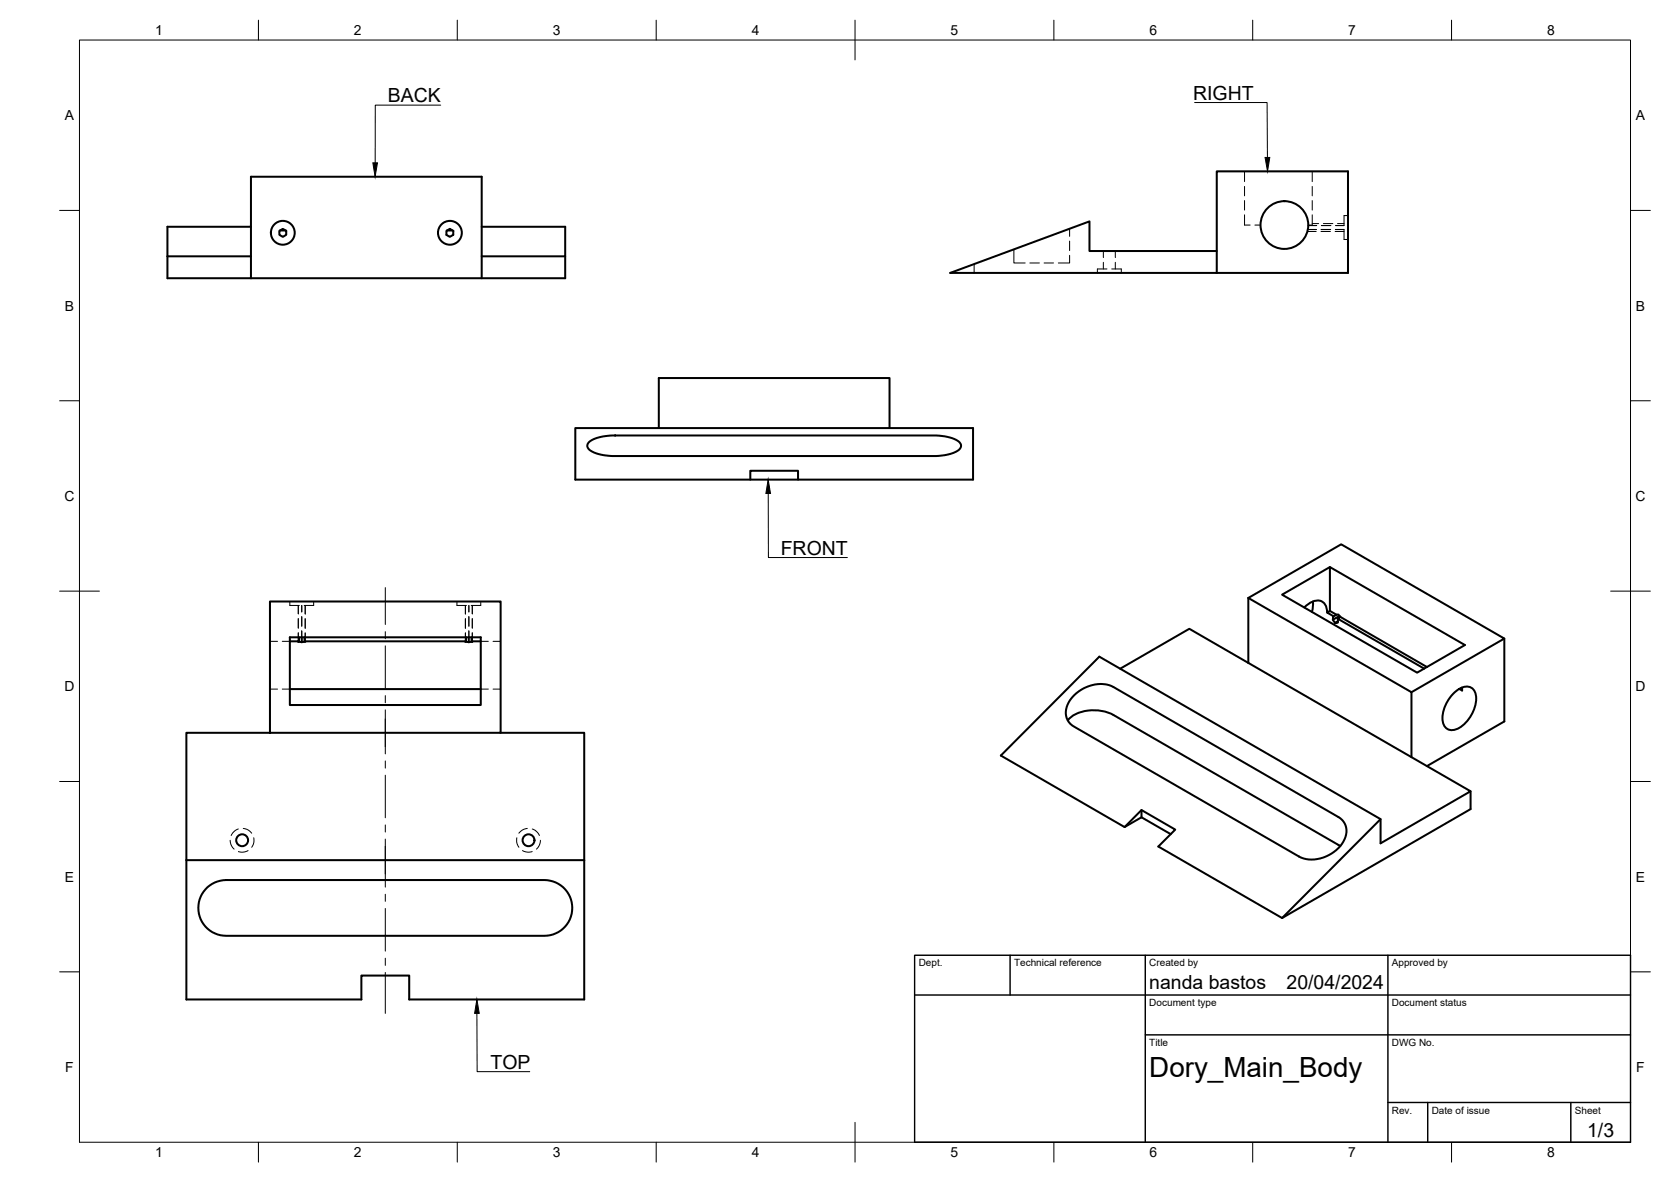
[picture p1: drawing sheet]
<svg xmlns="http://www.w3.org/2000/svg" width="420mm" height="297mm" viewBox="0 0 420 297" stroke-linecap="round" stroke-linejoin="round" font-family="sans-serif">
<!-- layer: Visible -->
<g fill="none" stroke="#000" stroke-width=".51">
<path d="M63.1 57h-21v12.9h100v-5.5M70.2 58l.9-.5 .9 .5v1l-.9 .5-.8-.5zM70.4 57.9h1.4M112.2 58l.9-.5 .9 .5v1l-.9 .5-.9-.5zM112.4 57.9h1.4M121.1 57h21v7.4h-21M42.1 64.4h21M63.1 69.9v-25.5h58v25.5M238.9 68.6l35-13v7.5h32v-20h33v25.5zM305.9 63.1v5.5M144.7 107.6h100v12.9h-100zM148 111.2a10 10 0 0 1 6.7-1.8h80a10 10 0 0 1 6.6 1.8 1.31 1.31 0 0 1-.6 2.1 12.1 12.1 0 0 1-6 1.3h-80a10 10 0 0 1-6.7-1.8l-.3-.8z"/>
<path d="M165.7 107.6v-12.6h58v12.6M188.7 120.5v-2.2h12v2.2M67.9 151.2h58v33h-58zM313.9 150.3l41 23.7v16.3M313.9 150.3l23.3-13.5 41 23.7-23.3 13.5M313.9 150.3v16.3M328 152.7a4.1 4.1 0 0 1 4.3-1.6 2.92 2.92 0 0 1 1.4 2.8M330.1 151.2v.9l-.2 1.7M334.4 142.5l-12 6.9 33.9 19.6 12-6.9-33.9-19.6v11l1.6 1 .5-.1 .5 .6M334.4 153.5l-.7 .4 1.6 1M335.1 155.8l.6 .8M336 154.5l-.8 .4-.1 .9 1.7-1"/>
<path d="M336.3 155.5l.1 .9-.7 .2 .7-.5M72.9 160.2h48v17h-48zM72.9 161.2h2.3M72.9 173.2h48M75 161.2v.1M75 161.3l.9 .1M75.2 160.2v1h-.2M75.9 160.2v1.2l.9-.1-.2-.1M76.6 160.2v1h40.6M117.2 160.2v1l-.2 .1 .9 .1M117.9 160.2v1.2l.8-.1M118.6 160.2v1h.2"/>
<path d="M118.6 161.2h2.3M118.7 161.2v.1M118.8 161.2l-.1 .1M270 174.8a9 9 0 0 1 10-2.2l56.5 32.7a4.4 4.4 0 0 1 .9 6.8 9.2 9.2 0 0 1-10.2 3.4l-57.2-32.9a4.4 4.4 0 0 1-.9-6.7zM313.9 166.6l55.9 32.2-22.7 13.1v-6l-70.7-40.9-24.7 24.9 31.1 17.9 4.2-2.4 7.4 4.2M313.9 166.6l-14.9-8.6-17.3 10M358.8 167.6l-21.8-12.6-.7 .5 21.8 12.5M365.6 174.1a3.8 3.8 0 0 1 4.6-1.1 4.5 4.5 0 0 1 .5 5.1 8.3 8.3 0 0 1-5.2 5.4 2.47 2.47 0 0 1-2.8-3 9.5 9.5 0 0 1 2.9-6.4zM366.9 173.1l.7 .4M367.6 172.8v.7M378.2 160.5v20.8l-19.4 11.2M67.9 184.2h-21v32"/>
<path d="M125.9 184.2h21v32M268.5 181a9.2 9.2 0 0 1 9.3-2.2l2.2 .9 57 32.9M369.8 198.8v4.5l-47.4 27.4-31.1-18 4.2-4.2-8.5-4.9-4.2 4.2M46.9 216.2v35h44v-6h12v6h44v-35M46.9 216.2h100M287 203.6v1.8M347.1 205.9l-24.7 24.8M52.2 223l1.8-1.2 1.4-.5 1.5-.1h80a7 7 0 0 1 7 7 7 7 0 0 1-7 7h-80a7 7 0 0 1-6.6-4.5 7 7 0 0 1 1.9-7.7z"/>
<circle cx="71.1" cy="58.5" r="3"/>
<circle cx="113.1" cy="58.5" r="3"/>
<circle cx="322.9" cy="56.6" r="6"/>
<circle cx="60.9" cy="211.2" r="1.49"/>
<circle cx="132.9" cy="211.2" r="1.49"/>
</g>
<!-- layer: Hidden -->
<g fill="none" stroke="#000" stroke-width=".25">
<path d="M268.9 57.5v1.9M312.9 54v2.6h1.4M312.9 43.1v2.5M312.9 46.8v2.4M312.9 50.4v2.4M315.5 56.6h1.4M328.7 58.2h2.2M328.8 57.7h2.2M328.9 56.7h2.2M329.9 56.2h1.7M329.9 54v2.6h-1M329.9 43.1v2.5"/>
<path d="M329.9 46.8v2.4M329.9 50.4v2.4M332.1 58.2h2.4M332.2 57.7h2.4M332.3 56.7h2.3M332.7 56.2h2.4M335.7 58.2h2.2M335.8 57.7h2.1M335.8 56.7h2.1M336.3 56.2h1.6M337.9 57.8v2.4h1M338.9 54.2h-1v2.4"/>
<path d="M244.9 66.4v2.2M254.9 62.7v3.4h2.9M259 66.1h2.3M262.5 66.1h2.4M268.9 64.2v1.9h-2.8M268.9 60.6v2.4M277.4 63.1v1.6M277.4 65.9v1.7M278.3 67.6h-2.4v1M279.5 67.6h2.4v1M280.4 63.1v1.6M280.4 65.9v1.7"/>
<path d="M72.9 151.2v1h2.4M75 152.2v2.1M75 155.5v2.3M75 159v2.2M75.9 152.2v1.6M75.9 155v2.4M75.9 158.5v1.7M76.7 152.2l.1 2.1M76.7 155.5l.1 2.4M76.7 159l.1 2.3M78.9 151.2v1h-2.4M114.9 151.2v1h2.4"/>
<path d="M117 152.2v2.1M117 155.5v2.4M117 159.1v2.2M117 155.5v2.3M117 159v2.2M117.9 152.2v1.6M117.9 155v2.4M117.9 158.5v1.7M118.7 152.2v2.1M118.7 155.5v2.3M118.7 159v2.2M120.9 151.2v1h-2.4"/>
<path d="M67.9 173.2h1.9M67.9 161.2h1.9M71 173.2h1.9M71 161.2h1.9M120.9 173.2h1.9M120.9 161.2h1.9M124 173.2h1.9M124 161.2h1.9M57.9 211.2l.3 1.4 .7 .8M59.9 208.3l-1.1 .7-.7 1M61.2 208.2l1.3 .4 .8 .8M62.4 213.7l-1.3 .5-1.2-.2"/>
<path d="M63.8 210.5v1.2l-.5 1.2M130 210.5l-.1 1.2 .6 1.2M131.4 213.7l1.3 .5 1.1-.2M132.6 208.2l-1.3 .4-.8 .8M133.8 208.3l1.1 .7 .7 1M135.9 211.2l-.4 1.4-.6 .8"/>
</g>
<!-- layer: BORDER -->
<g fill="none" stroke="#000" stroke-width=".25">
<path d="M20 10.1h390v276.9h-390zM65 5.1v5M115 5.1v5M165 5.1v5M215 5.1v10M265 5.1v5M315 5.1v5M365 5.1v5M15 52.9h5M410 52.9h5M15 100.7h5M410 100.7h5"/>
<path d="M15 148.6h10M405 148.6h10M15 196.4h5M410 196.4h5M15 244.2h5M410 244.2h5M65 287v5M115 287v5M165 287v5M215 282.1v9.9M265 287v5M315 287v5"/>
<path d="M365 287v5"/>
</g>
<!-- layer: TITLEBLOCK -->
<path d="M230 240.1h180v46.9h-180zM230 250h180M254 240.1v9.9M288 240.1v46.9M349 240.1v46.9M288 260.1h122M349 277.1h61M359 277.1v9.9M395 277.1v9.9" fill="none" stroke="#000" stroke-width=".36"/>
<!-- layer: Smart Centers -->
<g fill="none" stroke="#000" stroke-width=".25">
<path d="M96.9 147.7v9.2M96.9 158.7v1.8M96.9 162.3v10.7M96.9 174.8v1.8M96.9 178.4v11M96.9 191.2v1.8M96.9 194.8v10.7M96.9 207.3v1.8M96.9 210.9v12M96.9 224.7v1.8M96.9 228.3v10.7M96.9 240.8v1.8"/>
<path d="M96.9 244.4v10.3"/>
</g>
<!-- layer: Leaders -->
<path d="M318.1 39.6h1.2l-.6 3.5zM93.7 40.9h1.2l-.6 3.5zM193.1 120.5l.6 3.5h-1.1zM119.9 251.1l.6 3.6h-1.2z" fill="#000" stroke="#000" stroke-width=".25"/>
<path d="M110.8 26.4h-16.4l-.1 14.5M300.4 25.8h18.2l.1 13.8M193.2 124v16.1h19.9M119.9 254.7l.1 14.6h13.2" fill="none" stroke="#000" stroke-width=".25"/>
<text font-size="7" x="289" y="270.6">Dory_Main_Body</text>
<g font-size="4.9">
<text x="97.5" y="25.7">BACK</text>
<text x="300" y="25.1">RIGHT</text>
<text x="196.3" y="139.4">FRONT</text>
<text x="289" y="248.5">nanda bastos</text>
<text x="323.5" y="248.5">20/04/2024</text>
<text x="123.4" y="268.6">TOP</text>
<text x="399.1" y="285.7">1/3</text>
</g>
<g font-size="3.5">
<text x="39" y="8.8">1</text>
<text x="89" y="8.8">2</text>
<text x="139" y="8.8">3</text>
<text x="189" y="8.8">4</text>
<text x="239" y="8.8">5</text>
<text x="289" y="8.8">6</text>
<text x="339" y="8.8">7</text>
<text x="389" y="8.8">8</text>
<text x="16.3" y="30.2">A</text>
<text x="411.3" y="30.2">A</text>
<text x="16.3" y="78">B</text>
<text x="411.3" y="78">B</text>
<text x="16.2" y="125.9">C</text>
<text x="411.2" y="125.9">C</text>
<text x="16.2" y="173.7">D</text>
<text x="411.2" y="173.7">D</text>
<text x="16.3" y="221.6">E</text>
<text x="411.3" y="221.6">E</text>
<text x="16.4" y="269.4">F</text>
<text x="411.4" y="269.4">F</text>
<text x="39" y="290.8">1</text>
<text x="89" y="290.8">2</text>
<text x="139" y="290.8">3</text>
<text x="189" y="290.8">4</text>
<text x="239" y="290.8">5</text>
<text x="289" y="290.8">6</text>
<text x="339" y="290.8">7</text>
<text x="389" y="290.8">8</text>
</g>
<g font-size="2.5">
<text x="231" y="242.9">Dept.</text>
<text x="255" y="242.9">Technical reference</text>
<text x="289" y="242.9">Created by</text>
<text x="350" y="242.9">Approved by</text>
<text x="289" y="252.8">Document type</text>
<text x="350" y="252.8">Document status</text>
<text x="289" y="262.9">Title</text>
<text x="350" y="262.9">DWG No.</text>
<text x="350" y="279.9">Rev.</text>
<text x="360" y="279.9">Date of issue</text>
<text x="396" y="279.9">Sheet</text>
</g>
</svg>
